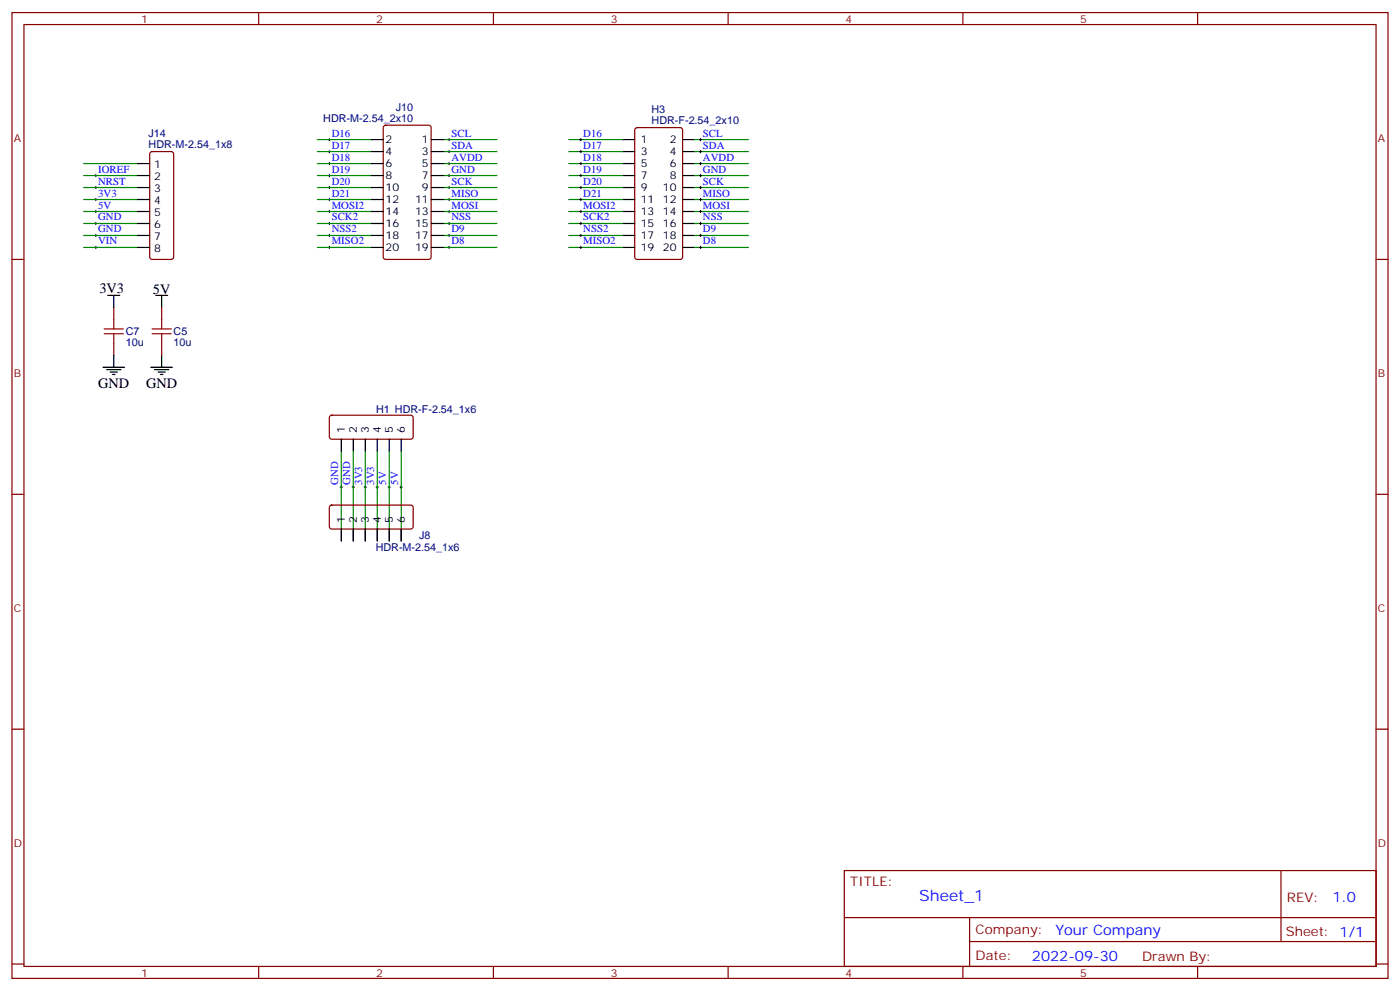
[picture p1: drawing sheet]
<svg xmlns="http://www.w3.org/2000/svg" width="412mm" height="292mm" viewBox="0 0 412 292" stroke-linecap="round" stroke-linejoin="round" font-family="sans-serif">
<g fill="none" stroke="#870000" stroke-width=".35">
<path d="M3.5 3.7h405.4v284.3h-405.4zM7.1 7.2h398.2v277.3h-398.2zM76.2 3.7v3.5M145.3 3.7v3.5M214.5 3.7v3.5M283.6 3.7v3.5M352.8 3.7v3.5M113.1 37.1l.5-.2h12.7l.6 .4 .1 38.4-.5 .6-12.9 .1-.7-.5v-38.3zM187.2 37.8l.5-.2h12.7l.6 .4 .1 37.7-.5 .6-12.9 .1-.7-.5v-37.6zM44.3 44.8l.5-.2h5.6l.5 .2 .3 .5v30.4l-.3 .5-.5 .2h-5.6l-.5-.3-.2-.4v-30.4zM3.5 76.4h3.6M405.3 76.4h3.6"/>
<path d="M33.5 90.5v3.5M47.6 90.5v3.5M33.5 101.1v3.5M47.6 101.1v3.5M97.2 122.4l.5-.2 23.6 .1 .4 .6-.1 6-.6 .4-23.6-.1-.4-.6v-5.7zM3.5 145.5h3.6M97.2 148.9l.5-.2 23.6 .1 .4 .6-.1 5.9-.6 .5-23.6-.1-.4-.7v-5.6zM405.3 145.5h3.6M3.5 214.7h3.6M405.3 214.7h3.6M248.7 256.3h156.6v28.2h-156.6zM377.3 256.3v20.9"/>
<path d="M248.7 270.1h156.5M285.6 277.2h119.6M285.6 270.1v14.2M3.5 283.8h3.6M76.2 284.5v3.5M145.3 284.5v3.5M214.5 284.5v3.5M283.6 284.5v3.5M352.8 284.5v3.5M405.3 283.8h3.6"/>
</g>
<g fill="none" stroke="#000" stroke-width=".29">
<path d="M27.9 51.7h.7M27.9 55.2h.7M27.9 58.7h.7M28.2 51.3v.7M28.2 54.9v.7M28.2 58.4v.7M96.7 41.1h.7M96.7 44.6h.7M96.7 48.2h.7M96.7 51.7h.7M96.7 55.2h.7M96.7 58.7h.7"/>
<path d="M97 40.7v.8M97 44.3v.7M97 47.8v.7M97 51.3v.7M97 54.9v.7M97 58.4v.7M131.9 41.1h.7M131.9 44.6h.7M131.9 48.2h.7M131.9 51.7h.7M131.9 55.2h.7M131.9 58.7h.7"/>
<path d="M132.3 40.7v.8M132.3 44.3v.7M132.3 47.8v.7M132.3 51.3v.7M132.3 54.9v.7M132.3 58.4v.7M170.7 41.1h.7M170.7 44.6h.7M170.7 48.2h.7M170.7 51.7h.7M170.7 55.2h.7M170.7 58.7h.7"/>
<path d="M171.1 40.7v.8M171.1 44.3v.7M171.1 47.8v.7M171.1 51.3v.7M171.1 54.9v.7M171.1 58.4v.7M206 41.1h.7M206 44.6h.7M206 48.2h.7M206 51.7h.7M206 55.2h.7M206 58.7h.7"/>
<path d="M206.4 40.7v.8M206.4 44.3v.7M206.4 47.8v.7M206.4 51.3v.7M206.4 54.9v.7M206.4 58.4v.7M27.9 62.3h.7M27.9 65.8h.7M27.9 69.3h.7M27.9 72.8h.7M28.2 61.9v.7M28.2 65.4v.7"/>
<path d="M28.2 69v.7M28.2 72.5v.7M96.7 62.3h.7M96.7 65.8h.7M96.7 69.3h.7M96.7 72.8h.7M97 61.9v.7M97 65.4v.7M97 69v.7M97 72.5v.7M131.9 62.3h.7M131.9 65.8h.7"/>
<path d="M131.9 69.3h.7M131.9 72.8h.7M132.3 61.9v.7M132.3 65.4v.7M132.3 69v.7M132.3 72.5v.7M170.7 62.3h.7M170.7 65.8h.7M170.7 69.3h.7M170.7 72.8h.7M171.1 61.9v.7M171.1 65.4v.7"/>
<path d="M171.1 69v.7M171.1 72.5v.7M206 62.3h.7M206 65.8h.7M206 69.3h.7M206 72.8h.7M206.4 61.9v.7M206.4 65.4v.7M206.4 69v.7M206.4 72.5v.7M100.2 143.4h.7M100.5 143.1v.7"/>
<path d="M103.7 143.4h.7M104.1 143.1v.7M107.2 143.4h.7M107.6 143.1v.7M110.8 143.4h.7M111.1 143.1v.7M114.3 143.4h.7M114.7 143.1v.7M117.8 143.4h.7M118.2 143.1v.7"/>
</g>
<g fill="none" stroke="#008700" stroke-width=".35">
<path d="M24.7 48.2h15.9M24.7 51.7h15.9M24.7 55.2h15.9M24.7 58.7h15.9M93.5 41.1h15.9M93.5 44.6h15.9M93.5 48.2h15.9M93.5 51.7h15.9M93.5 55.2h15.9M93.5 58.7h15.9M130.5 41.1h15.9M130.5 44.6h15.9"/>
<path d="M130.5 48.2h15.9M130.5 51.7h15.9M130.5 55.2h15.9M130.5 58.7h15.9M167.6 41.1h15.8M167.6 44.6h15.8M167.6 48.2h15.8M167.6 51.7h15.8M167.6 55.2h15.8M167.6 58.7h15.8M204.6 41.1h15.9M204.6 44.6h15.9"/>
<path d="M204.6 48.2h15.9M204.6 51.7h15.9M204.6 55.2h15.9M204.6 58.7h15.9M24.7 62.3h15.9M24.7 65.8h15.9M24.7 69.3h15.9M24.7 72.8h15.9M93.5 62.3h15.9M93.5 65.8h15.9M93.5 69.3h15.9M93.5 72.8h15.9"/>
<path d="M130.5 62.3h15.9M130.5 65.8h15.9M130.5 69.3h15.9M130.5 72.8h15.9M167.6 62.3h15.8M167.6 65.8h15.8M167.6 69.3h15.8M167.6 72.8h15.8M204.6 62.3h15.9M204.6 65.8h15.9M204.6 69.3h15.9M204.6 72.8h15.9"/>
<path d="M100.5 132.8v26.5M104.1 132.8v26.5M107.6 132.8v26.5M111.1 132.8v26.5M114.7 132.8v26.5M118.2 132.8v26.5"/>
</g>
<g fill="none" stroke="#000" stroke-width=".35">
<path d="M40.6 48.2h3.5M40.6 51.7h3.5M40.6 55.2h3.5M40.6 58.7h3.5M109.4 41.1h3.5M109.4 44.6h3.5M109.4 48.2h3.5M109.4 51.7h3.5M109.4 55.2h3.5M109.4 58.7h3.5M127 41.1h3.5M127 44.6h3.5"/>
<path d="M127 48.2h3.5M127 51.7h3.5M127 55.2h3.5M127 58.7h3.5M183.4 41.1h3.6M183.4 44.6h3.6M183.4 48.2h3.6M183.4 51.7h3.6M183.4 55.2h3.6M183.4 58.7h3.6M201.1 41.1h3.5M201.1 44.6h3.5"/>
<path d="M201.1 48.2h3.5M201.1 51.7h3.5M201.1 55.2h3.5M201.1 58.7h3.5M40.6 62.3h3.5M40.6 65.8h3.5M40.6 69.3h3.5M40.6 72.8h3.5M109.4 62.3h3.5M109.4 65.8h3.5M109.4 69.3h3.5M109.4 72.8h3.5"/>
<path d="M127 62.3h3.5M127 65.8h3.5M127 69.3h3.5M127 72.8h3.5M183.4 62.3h3.6M183.4 65.8h3.6M183.4 69.3h3.6M183.4 72.8h3.6M201.1 62.3h3.5M201.1 65.8h3.5M201.1 69.3h3.5M201.1 72.8h3.5"/>
<path d="M31.7 87h3.6M33.5 87v3.5M45.9 87h3.5M47.6 87v3.5M30.3 108.1h6.4M31.4 108.8h4.2M32.5 109.5h2.1M33.2 110.2h.7M33.5 104.6v3.5M44.4 108.1h6.4M45.5 108.8h4.2M46.6 109.5h2.1"/>
<path d="M47.3 110.2h.7M47.6 104.6v3.5M100.5 129.3v3.5M104.1 129.3v3.5M107.6 129.3v3.5M111.1 129.3v3.5M114.7 129.3v3.5M118.2 129.3v3.5M100.5 155.8v3.5M104.1 155.8v3.5M107.6 155.8v3.5M111.1 155.8v3.5"/>
<path d="M114.7 155.8v3.5M118.2 155.8v3.5"/>
</g>
<path d="M30.7 98.2h5.6M30.7 96.8h5.6M33.5 94v2.8M33.5 98.2v2.9M44.8 98.2h5.6M44.8 96.8h5.6M47.6 94v2.8M47.6 98.2v2.9" fill="none" stroke="#a10000" stroke-width=".35"/>
<text font-size="4.6" fill="#00f" x="270.8" y="265.3">Sheet_1</text>
<g font-size="4.2">
<text x="29.3" y="86.3">3V3</text>
<text x="45" y="86.6">5V</text>
<text x="28.9" y="114.2">GND</text>
<text x="43" y="114.2">GND</text>
</g>
<g font-size="4.2" fill="#00f">
<text x="392.5" y="265.6">1.0</text>
<text x="310.9" y="275.1">Your Company</text>
<text x="304" y="282.9">2022-09-30</text>
</g>
<g font-size="3.9" fill="#800">
<text x="250.5" y="260.9">TITLE:</text>
<text x="379.1" y="265.6">REV:</text>
<text x="287.4" y="275.1">Company:</text>
<text x="378.7" y="275.7">Sheet: 1/1</text>
<text x="287.4" y="282.8">Date:</text>
<text x="336.4" y="282.8">Drawn By:</text>
</g>
<g font-size="3.2" fill="#800">
<text x="41.6" y="6.7">1</text>
<text x="110.8" y="6.7">2</text>
<text x="179.9" y="6.7">3</text>
<text x="249.1" y="6.7">4</text>
<text x="318.2" y="6.7">5</text>
<text x="4.1" y="41.8">A</text>
<text x="405.9" y="41.8">A</text>
<text x="4.1" y="110.9">B</text>
<text x="405.9" y="110.9">B</text>
<text x="4.1" y="180.1">C</text>
<text x="405.9" y="180.1">C</text>
<text x="4.1" y="249.2">D</text>
<text x="405.9" y="249.2">D</text>
<text x="41.6" y="287.5">1</text>
<text x="110.8" y="287.5">2</text>
<text x="179.9" y="287.5">3</text>
<text x="249.1" y="287.5">4</text>
<text x="318.2" y="287.5">5</text>
</g>
<g font-size="3.2" fill="#000080">
<text x="95.2" y="35.8">HDR-M-2.54_2x10</text>
<text x="116.6" y="32.6">J10</text>
<text x="191.9" y="33.3">H3</text>
<text x="43.8" y="40.3">J14</text>
<text x="191.9" y="36.5">HDR-F-2.54_2x10</text>
<text x="43.8" y="43.6">HDR-M-2.54_1x8</text>
<text x="37" y="101.9">10u</text>
<text x="37" y="98.7">C7</text>
<text x="51.2" y="101.9">10u</text>
<text x="51.2" y="98.7">C5</text>
<text x="110.8" y="121.6">H1 HDR-F-2.54_1x6</text>
<text x="123.5" y="158.7">J8</text>
<text x="110.7" y="162.1">HDR-M-2.54_1x6</text>
</g>
<g font-size="3.2" fill="#00f">
<text x="97.7" y="40.2">D16</text>
<text x="133" y="40.2">SCL</text>
<text x="171.8" y="40.2">D16</text>
<text x="207.1" y="40.2">SCL</text>
<text x="97.7" y="47.3">D18</text>
<text x="97.7" y="43.7">D17</text>
<text x="133" y="47.3">AVDD</text>
<text x="133" y="43.7">SDA</text>
<text x="171.8" y="43.7">D17</text>
<text x="171.8" y="47.3">D18</text>
<text x="207.1" y="43.7">SDA</text>
<text x="207.1" y="47.3">AVDD</text>
<text x="28.9" y="50.8">IOREF</text>
<text x="97.7" y="50.8">D19</text>
<text x="133" y="50.8">GND</text>
<text x="171.8" y="50.8">D19</text>
<text x="207.1" y="50.8">GND</text>
<text x="28.9" y="57.9">3V3</text>
<text x="28.9" y="54.3">NRST</text>
<text x="97.7" y="57.9">D21</text>
<text x="97.7" y="54.3">D20</text>
<text x="133" y="57.9">MISO</text>
<text x="133" y="54.3">SCK</text>
<text x="171.8" y="54.3">D20</text>
<text x="171.8" y="57.9">D21</text>
<text x="207.1" y="54.3">SCK</text>
<text x="207.1" y="57.9">MISO</text>
<text x="28.9" y="64.9">GND</text>
<text x="28.9" y="61.4">5V</text>
<text x="97.7" y="64.9">SCK2</text>
<text x="97.7" y="61.4">MOSI2</text>
<text x="133" y="64.9">NSS</text>
<text x="133" y="61.4">MOSI</text>
<text x="171.8" y="61.4">MOSI2</text>
<text x="171.8" y="64.9">SCK2</text>
<text x="207.1" y="61.4">MOSI</text>
<text x="207.1" y="64.9">NSS</text>
<text x="28.9" y="72">VIN</text>
<text x="28.9" y="68.4">GND</text>
<text x="97.7" y="72">MISO2</text>
<text x="97.7" y="68.4">NSS2</text>
<text x="133" y="72">D8</text>
<text x="133" y="68.4">D9</text>
<text x="171.8" y="68.4">NSS2</text>
<text x="171.8" y="72">MISO2</text>
<text x="207.1" y="68.4">D9</text>
<text x="207.1" y="72">D8</text>
<text x="99.7" y="142.7" transform="rotate(-90 99.7 142.7)">GND</text>
<text x="103.2" y="142.7" transform="rotate(-90 103.2 142.7)">GND</text>
<text x="106.7" y="142.7" transform="rotate(-90 106.7 142.7)">3V3</text>
<text x="110.2" y="142.7" transform="rotate(-90 110.2 142.7)">3V3</text>
<text x="113.8" y="142.7" transform="rotate(-90 113.8 142.7)">5V</text>
<text x="117.3" y="142.7" transform="rotate(-90 117.3 142.7)">5V</text>
</g>
<g font-size="3.2">
<text x="113.6" y="42.2">2</text>
<text x="113.6" y="45.7">4</text>
<text x="124.3" y="42.2">1</text>
<text x="124.3" y="45.7">3</text>
<text x="188.7" y="42.2">1</text>
<text x="188.7" y="45.7">3</text>
<text x="197.3" y="42.2">2</text>
<text x="197.3" y="45.7">4</text>
<text x="45.4" y="49.6">1</text>
<text x="45.4" y="53.1">2</text>
<text x="113.6" y="49.2">6</text>
<text x="113.6" y="52.7">8</text>
<text x="124.3" y="49.2">5</text>
<text x="124.3" y="52.7">7</text>
<text x="188.7" y="49.2">5</text>
<text x="188.7" y="52.7">7</text>
<text x="197.3" y="49.2">6</text>
<text x="197.3" y="52.7">8</text>
<text x="45.4" y="56.6">3</text>
<text x="113.6" y="56.3">10</text>
<text x="113.6" y="59.8">12</text>
<text x="122.3" y="59.8">11</text>
<text x="124.3" y="56.3">9</text>
<text x="188.7" y="56.3">9</text>
<text x="188.7" y="59.8">11</text>
<text x="195.3" y="56.3">10</text>
<text x="195.3" y="59.8">12</text>
<text x="45.4" y="60.1">4</text>
<text x="45.4" y="63.7">5</text>
<text x="113.6" y="63.3">14</text>
<text x="122.3" y="63.3">13</text>
<text x="188.7" y="63.3">13</text>
<text x="195.3" y="63.3">14</text>
<text x="45.4" y="67.2">6</text>
<text x="45.4" y="70.7">7</text>
<text x="113.6" y="66.9">16</text>
<text x="113.6" y="70.4">18</text>
<text x="122.3" y="66.9">15</text>
<text x="122.3" y="70.4">17</text>
<text x="188.7" y="66.9">15</text>
<text x="188.7" y="70.4">17</text>
<text x="195.3" y="66.9">16</text>
<text x="195.3" y="70.4">18</text>
<text x="45.4" y="74.3">8</text>
<text x="113.6" y="73.9">20</text>
<text x="122.3" y="73.9">19</text>
<text x="188.7" y="73.9">19</text>
<text x="195.3" y="73.9">20</text>
<text x="101.6" y="127.5" transform="rotate(-90 101.6 127.5)">1</text>
<text x="105.1" y="127.5" transform="rotate(-90 105.1 127.5)">2</text>
<text x="108.7" y="127.5" transform="rotate(-90 108.7 127.5)">3</text>
<text x="112.2" y="127.5" transform="rotate(-90 112.2 127.5)">4</text>
<text x="115.7" y="127.5" transform="rotate(-90 115.7 127.5)">5</text>
<text x="119.2" y="127.5" transform="rotate(-90 119.2 127.5)">6</text>
<text x="101.6" y="154" transform="rotate(-90 101.6 154)">1</text>
<text x="105.1" y="154" transform="rotate(-90 105.1 154)">2</text>
<text x="108.7" y="154" transform="rotate(-90 108.7 154)">3</text>
<text x="112.2" y="154" transform="rotate(-90 112.2 154)">4</text>
<text x="115.7" y="154" transform="rotate(-90 115.7 154)">5</text>
<text x="119.2" y="154" transform="rotate(-90 119.2 154)">6</text>
</g>
</svg>
